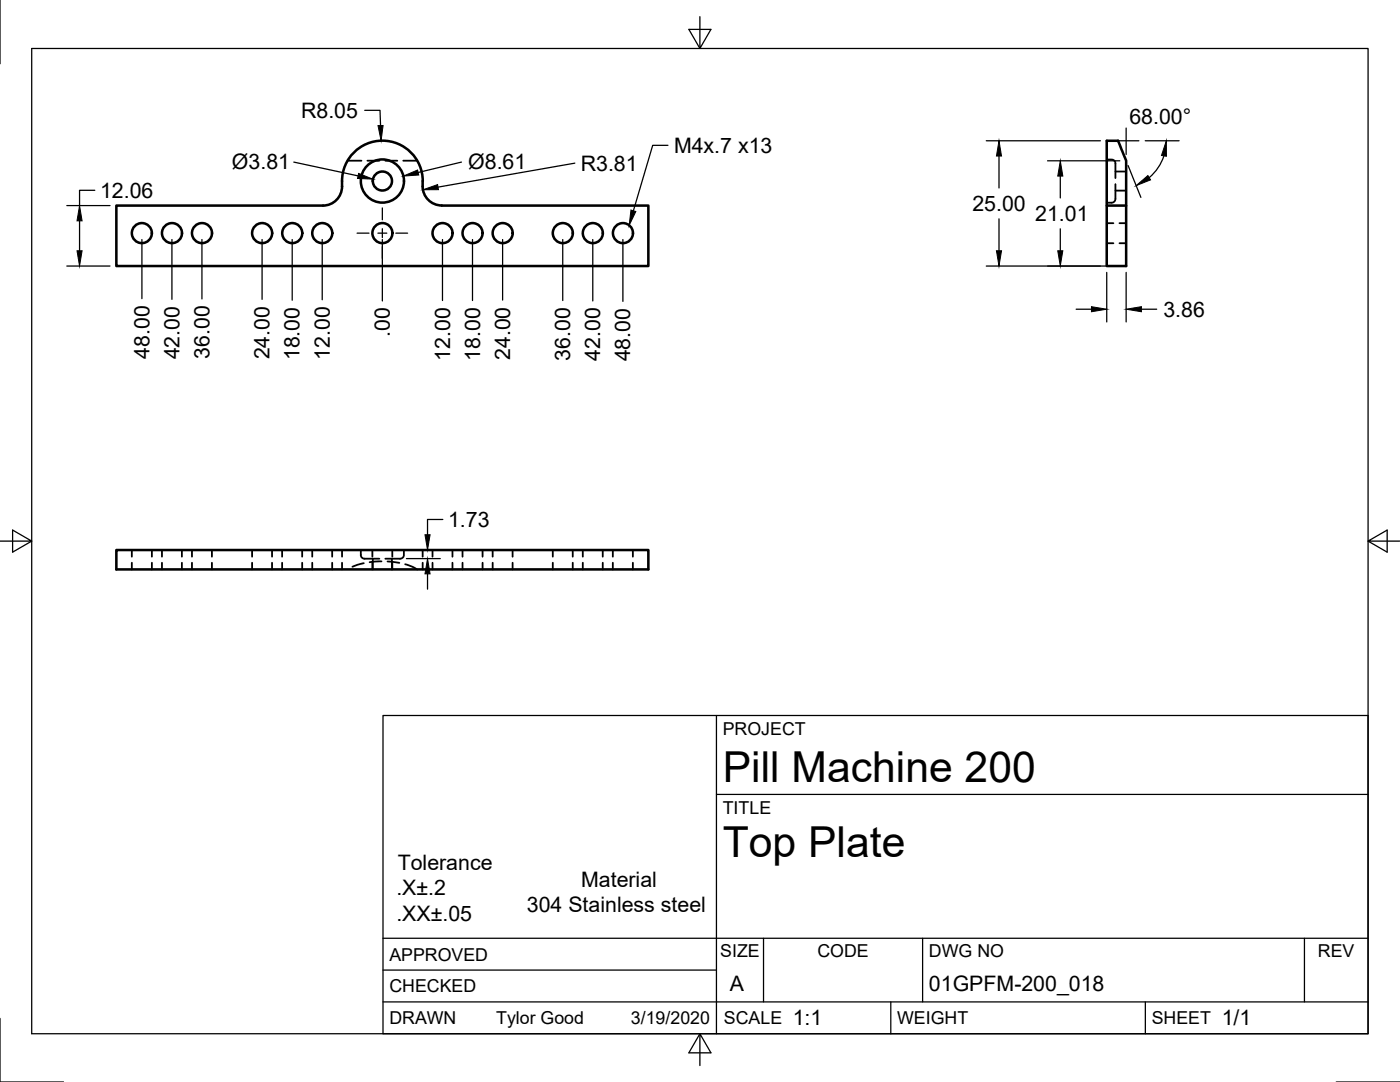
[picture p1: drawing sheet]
<svg xmlns="http://www.w3.org/2000/svg" width="279mm" height="216mm" viewBox="0 0 279 216" stroke-linecap="round" stroke-linejoin="round" font-family="sans-serif">
<!-- layer: Hidden -->
<g fill="none" stroke="#000" stroke-width=".36">
<path d="M69.4 32.1h2.7M73.3 32.1h2.4M76.9 32.1h2.4M80.5 32.1h2.7M220.9 31.8h.9a.97 .97 0 0 1 .8 1.4v2.3M222.6 36.7v2.8a.79 .79 0 0 1-.8 .9h-.9M222.6 34.2h2.1M222.6 38h2.1M220.9 44.5h1.3M220.9 48.5h1.3M223.4 44.5h1.3M223.4 48.5h1.3"/>
<path d="M26.3 109.7v1.4M26.3 112.3v1.3M30.3 109.7v1.4M30.3 112.3v1.3M32.3 109.7v1.4M32.3 112.3v1.3M36.3 109.7v1.4M36.3 112.3v1.3M38.3 109.7v1.4M38.3 112.3v1.3M42.3 109.7v1.4M42.3 112.3v1.3"/>
<path d="M50.3 109.7v1.4M50.3 112.3v1.3M54.3 109.7v1.4M54.3 112.3v1.3M56.3 109.7v1.4M56.3 112.3v1.3M60.3 109.7v1.4M60.3 112.3v1.3M62.3 109.7v1.4M62.3 112.3v1.3M66.3 109.7v1.4M66.3 112.3v1.3"/>
<path d="M68.3 109.7v1.4M68.3 112.3v1.3M72 109.7v1a.97 .97 0 0 0 1.4 .8h2.3M72.6 112.4l-2.3 .7M74.3 109.7v1.4M74.3 112.3v1.3M74.4 111.5v2.1M76.1 112l-2.3 .2M77.3 112l2.4 .3M78.2 111.5v2.1M78.3 109.7v1.4M78.3 112.3v1.3"/>
<path d="M80.6 109.7v1a.97 .97 0 0 1-1.4 .8h-2.3M80.9 112.6l1.5 .5 .8 .5M84.3 109.7v1.4M84.3 112.3v1.3M86.3 109.7v1.4M86.3 112.3v1.3M90.3 109.7v1.4M90.3 112.3v1.3M92.3 109.7v1.4M92.3 112.3v1.3M96.3 109.7v1.4M96.3 112.3v1.3"/>
<path d="M98.3 109.7v1.4M98.3 112.3v1.3M102.3 109.7v1.4M102.3 112.3v1.3M110.3 109.7v1.4M110.3 112.3v1.3M114.3 109.7v1.4M114.3 112.3v1.3M116.3 109.7v1.4M116.3 112.3v1.3M120.3 109.7v1.4M120.3 112.3v1.3"/>
<path d="M122.3 109.7v1.4M122.3 112.3v1.3M126.3 109.7v1.4M126.3 112.3v1.3"/>
</g>
<!-- layer: Visible -->
<g fill="none" stroke="#000" stroke-width=".51">
<path d="M23.2 41h41.3a3.8 3.8 0 0 0 3.8-3.8 8.1 8.1 0 0 1 8-9.1 8.1 8.1 0 0 1 8 9.1 3.8 3.8 0 0 0 3.9 3.8h41.2v12.1h-106.2zM220.9 41v-12.9h2.2l1.1 2.7a3.7 3.7 0 0 1 .5 2.8v19.5h-3.8v-12.1h3.8M23.2 109.7h106.2v3.9h-106.2z"/>
<circle cx="76.3" cy="36.1" r="1.91"/>
<circle cx="76.3" cy="36.1" r="4.3"/>
<circle cx="28.3" cy="46.5" r="2"/>
<circle cx="34.3" cy="46.5" r="2"/>
<circle cx="40.3" cy="46.5" r="2"/>
<circle cx="52.3" cy="46.5" r="2"/>
<circle cx="58.3" cy="46.5" r="2"/>
<circle cx="64.3" cy="46.5" r="2"/>
<circle cx="76.3" cy="46.5" r="2"/>
<circle cx="88.3" cy="46.5" r="2"/>
<circle cx="94.3" cy="46.5" r="2"/>
<circle cx="100.3" cy="46.5" r="2"/>
<circle cx="112.3" cy="46.5" r="2"/>
<circle cx="118.3" cy="46.5" r="2"/>
<circle cx="124.3" cy="46.5" r="2"/>
</g>
<!-- layer: Border -->
<path d="M0 0v12.7M6.3 9.7h266.7v196.6h-266.7zM139.7 3.3v6.4l2.2-3.8h-4.4l2.2 3.8M0 108h6.3l-3.8-2.2v4.4l3.8-2.2M273 108l3.8 2.2v-4.4l-3.8 2.2h6.4M0 203.2v12.7h12.7M139.7 206.3l-2.2 3.8h4.4l-2.2-3.8v6.3M266.7 215.9h12.7" fill="none" stroke="#000" stroke-width=".25"/>
<!-- layer: Titleblock -->
<path d="M76.4 142.8h196.6v63.5h-196.6zM143 158.5h130M143 142.8v63.5M76.4 199.9h196.6M76.4 193.6h66.6M76.4 187.2h196.6M152.4 187.2v12.7M177.8 199.9v6.4M184.1 187.2v12.7M228.6 199.9v6.4M260.3 187.2v12.7" fill="none" stroke="#000" stroke-width=".25"/>
<!-- layer: Annotations -->
<path d="M125.9 41.9l1 .3-1.3 2.8z" fill="#000" stroke="#000" stroke-width=".2"/>
<path d="M133.3 29h-3l-3.9 13.1" fill="none" stroke="#000" stroke-width=".25"/>
<!-- layer: Dimensions -->
<g fill="none" stroke="#000" stroke-width=".25">
<path d="M18.9 38h-3v3M58.6 32.3l12.9 2.8M72.8 22h3l.1 3M92.1 32.3l-8.6 2.1M114.7 32.6l-27.3 4.7M196.8 28.1h22.8M199.4 31.1v6.4M209.1 32.1h14.4M211.6 35.1v4.4M223.1 28.1h4.2M224.7 25.5v5.3M225.1 33l2.6 6.4"/>
<path d="M228.6 28.1h6.7M232.3 31.1l-.6 1.4-.8 1.3-1.6 1.6M13.3 53.1h8.6M13.3 41h8.6M15.9 44.1v5.9M28.3 47.8v11.8M34.3 47.8v11.9M40.3 47.8v11.8M52.3 47.8v11.9M58.3 47.8v12.1M64.3 47.8v12M76.3 47.8v12.2"/>
<path d="M88.3 47.8v12.2M94.3 47.8v12.2M100.3 47.8v12.1M112.3 47.8v12.2M118.3 47.8v12.2M124.3 47.8v12.3M196.8 53.1h26.7M199.4 43.7v6.3M211.6 45.7v4.3M220.9 54.4v9.8M224.7 54.4v9.8M214.8 61.7h3"/>
<path d="M227.8 61.7h3M81.1 111.5h6.8M82.8 109.7h1.3M85.3 114.5v3.1M88.4 103.7h-3.1v3"/>
</g>
<g fill="#000" stroke="#000" stroke-width=".2">
<path d="M71.6 34.6l2.8 1.2-3-.2zM75.4 25.1l1.1-.1-.4 3.1zM80.5 35.1l2.8-1.2 .3 1zM84.4 37.9l2.9-1.1 .2 1zM199.4 28.1l.5 3h-1zM211.6 32.1l.5 3h-1zM226.7 37l2.4-2 .5 .9zM232.8 28.1v3.1l-1-.2zM15.4 50h1l-.5 3.1zM15.9 41l.5 3.1h-1zM198.9 50h1l-.5 3.1zM211.1 50h1l-.5 3.1z"/>
<path d="M217.8 61.2l3.1 .5-3.1 .5zM224.7 61.7l3.1-.5v1zM85.3 111.5l.5 3h-1zM84.8 106.7h1l-.5 3z"/>
</g>
<!-- layer: Center Lines -->
<path d="M71.3 46.5h2.3M75.4 46.5h1.8M76.3 41.5v2.4M76.3 45.6v1.8M76.3 49.2v2.4M79 46.5h2.3" fill="none" stroke="#000" stroke-width=".25"/>
<g font-size="8.5">
<text x="144.3" y="156">Pill Machine 200</text>
<text x="144.3" y="171">Top Plate</text>
</g>
<g font-size="4.3">
<text x="60.1" y="23.5">R8.05</text>
<text x="225.4" y="24.8">68.00°</text>
<text x="46.3" y="33.8">Ø3.81</text>
<text x="93.5" y="33.8">Ø8.61</text>
<text x="115.9" y="34.1">R3.81</text>
<text x="134.5" y="30.5">M4x.7 x13</text>
<text x="20" y="39.5">12.06</text>
<text x="194.1" y="42.1">25.00</text>
<text x="206.6" y="44.1">21.01</text>
<text x="232.2" y="63.2">3.86</text>
<text x="29.8" y="71.5" transform="rotate(-90 29.8 71.5)">48.00</text>
<text x="35.8" y="71.7" transform="rotate(-90 35.8 71.7)">42.00</text>
<text x="41.8" y="71.6" transform="rotate(-90 41.8 71.6)">36.00</text>
<text x="53.8" y="71.7" transform="rotate(-90 53.8 71.7)">24.00</text>
<text x="59.8" y="71.9" transform="rotate(-90 59.8 71.9)">18.00</text>
<text x="65.8" y="71.8" transform="rotate(-90 65.8 71.8)">12.00</text>
<text x="77.8" y="67.3" transform="rotate(-90 77.8 67.3)">.00</text>
<text x="89.8" y="71.9" transform="rotate(-90 89.8 71.9)">12.00</text>
<text x="95.8" y="71.9" transform="rotate(-90 95.8 71.9)">18.00</text>
<text x="101.8" y="71.9" transform="rotate(-90 101.8 71.9)">24.00</text>
<text x="113.8" y="71.9" transform="rotate(-90 113.8 71.9)">36.00</text>
<text x="119.8" y="72" transform="rotate(-90 119.8 72)">42.00</text>
<text x="125.8" y="72.1" transform="rotate(-90 125.8 72.1)">48.00</text>
<text x="89.4" y="105.2">1.73</text>
<text x="79.4" y="173.5">Tolerance</text>
<text x="79.1" y="178.6">.X±.2</text>
<text x="116" y="177">Material</text>
<text x="79.1" y="183.7">.XX±.05</text>
<text x="105.2" y="182.1">304 Stainless steel</text>
<text x="145.7" y="197.7">A</text>
<text x="185.4" y="197.7">01GPFM-200_018</text>
<text x="158.2" y="204.6">1:1</text>
<text x="243.8" y="204.6">1/1</text>
</g>
<g font-size="3.5">
<text x="144.3" y="146.6">PROJECT</text>
<text x="144.3" y="162.3">TITLE</text>
<text x="77.7" y="191.7">APPROVED</text>
<text x="143.7" y="191">SIZE</text>
<text x="163.1" y="191">CODE</text>
<text x="185.4" y="191">DWG NO</text>
<text x="263" y="191">REV</text>
<text x="77.7" y="198">CHECKED</text>
<text x="77.7" y="204.4">DRAWN</text>
<text x="99" y="204.4">Tylor Good</text>
<text x="125.9" y="204.4">3/19/2020</text>
<text x="144.5" y="204.4">SCALE</text>
<text x="179" y="204.4">WEIGHT</text>
<text x="229.8" y="204.4">SHEET</text>
</g>
</svg>
